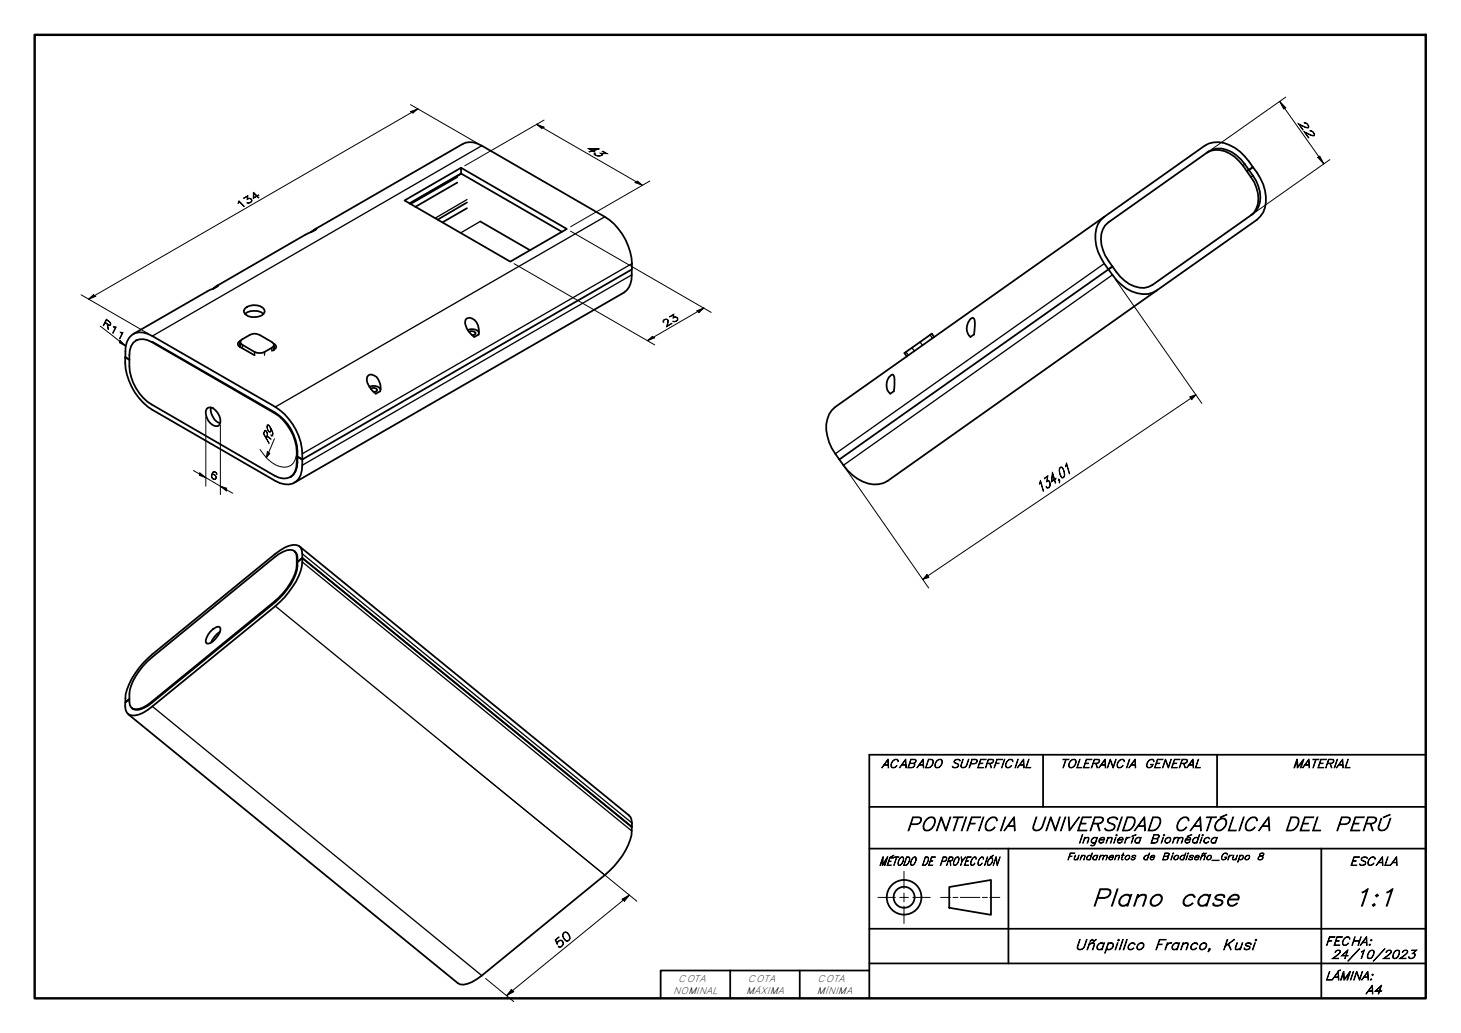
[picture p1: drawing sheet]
<svg xmlns="http://www.w3.org/2000/svg" width="420mm" height="297mm" viewBox="0 0 420 297" stroke-linecap="round" stroke-linejoin="round" font-family="sans-serif">
<!-- layer: Visible Narrow (ISO) -->
<g fill="none" stroke="#000" stroke-width=".38">
<path d="M134.3 57.4l-9.1 5.3M138.6 41.9l-94.8 54.7M358 47.2l-.6 .4M360.3 50.5l-.6 .4M138.1 63.7l-5.6 3.3M173.9 62.3l-94.7 54.7M181.7 79l-94.8 54.8M181.7 75.8l-94.8 54.7M317.6 75.8l-77.4 54.7M319.9 79l-77.3 54.8M43.8 98.2l-.2 .1M69 98.1v1.6"/>
<path d="M69.7 99.2v.9M78.2 100v1M78.9 98.9v1.6M262.3 100l.7 1M264.6 98.3l.7 1M267.5 96.3l.7 1M73.2 101.2v1M76.1 101.2v1M79.2 118.7l-.3 .1M260.5 101.2l.7 1M85.5 129.7l-.2 .1M85.5 133l-.2 .1"/>
<path d="M86.9 159.2l94.8 77.5M78.9 173l.3 .2M79.2 174.3l94.7 77.3M85.3 160.3l.2 .2M85.3 162.5l.2 .2M86.9 161.6l94.8 77.3M43.6 201.8l.2 .2M43.8 203.1l94.8 77.4"/>
</g>
<!-- layer: Visible (ISO) -->
<g fill="none" stroke="#000" stroke-width=".51">
<path d="M117.8 58.5l14.8-8.6 29 16.8M131.5 52.5l-12.1 7M131.5 50.9l-13.5 7.8M132.6 48.2l30.4 17.6-16.3 9.4-30.4-17.6 16.3-9.4v1.7M132.7 50l-14.9 8.5M134.3 59.9l-7 4M134.3 58.2l-8.4 5M347 43.9a6.9 6.9 0 0 1 8 1.2 25.9 25.9 0 0 1 6.3 8.9 6.6 6.6 0 0 1-1.6 7.9M358.6 49.3l.6-.4a11.9 11.9 0 0 0-7.8-6.2l-2.7 .3-1.1 .5-28.8 20.4a6.7 6.7 0 0 0-1.6 8l.6 1.6 2.1 3.1-1.1 .9M359.2 48.9l1.1-.8a13.7 13.7 0 0 0-9.8-7.2l-2.8 .4-1.2 .6-28.9 20.4M89.5 66.7l1.6-1a4.6 4.6 0 0 1-2.5 1.4l-26.2 15.1M90.6 65.9l42.5-24.5a5.4 5.4 0 0 1 5.5 .5l35.3 20.4a17.1 17.1 0 0 1 7.8 15.2l-94.8 54.6a17 17 0 0 0-7.7-15.1l-35.4-20.4a5.4 5.4 0 0 0-6-.2 5.8 5.8 0 0 0-1.7 4.7v1.6"/>
<path d="M138.1 63.7l14.3 8.2M181.7 77.5a7.8 7.8 0 0 1-1.5 6l-.7 .6-94.9 54.7M318.8 77.5l1.1-.9a11.3 11.3 0 0 0 9.2 6.2l2.4-.9 28.8-20.4a6.7 6.7 0 0 0 1.6-7.9l-.6-1.6-2.1-3.1 1.1-.8a13.5 13.5 0 0 1 3.5 11.6l-.5 1.4-1.8 2.1-28.9 20.4M318.8 77.5a14.6 14.6 0 0 0 8.2 6.8 6.3 6.3 0 0 0 5.6-.7M38.3 98.6a4 4 0 0 1 5.3-.3l35.3 20.5a14.7 14.7 0 0 1 6.4 14.3 3.8 3.8 0 0 1-5.1 4.2l-36.6-21a14.5 14.5 0 0 1-6.4-14.3l.1-1.3 .4-1.2zM39.3 97.8l-.2 .1M43.8 98.3l35.4 20.4a14 14 0 0 1 6.3 12.6l1.4 .8M61.3 83l1.4-1a4.6 4.6 0 0 1-2.4 1.4l-22 12.7M69 99.7l4.2 2.5M69.1 99.6l-.1 .1M69.1 98.3v1.5M69.3 97.9a1.03 1.03 0 0 0-.8 1.5l.5 .3"/>
<path d="M69.3 97.9a4.7 4.7 0 0 1 5.4-1.6l3.5 2 .6 .9a4.9 4.9 0 0 1-4.1 2.3l-1.5-.3-3.5-2-.6-.9zM70.4 88.8a4 4 0 0 1 5.6 .2 1.67 1.67 0 0 1-1.6 2 3.8 3.8 0 0 1-4.2-1.1l-.1-.6zM70.5 90.3a4.3 4.3 0 0 1 5.3 0M78.7 98.8l.6 .5 .1 .4-.5 .8M78.8 99.2v1.4M134 91.7a1.75 1.75 0 0 1 2.5 .4 4.6 4.6 0 0 1 1.2 4.1l-1.3 .7-.6-.5a5 5 0 0 1-1.9-4.3zM134.6 94.9a2.45 2.45 0 0 1 3.1 .8M134.9 95.4a1.48 1.48 0 0 1 1.9 .3l-.1 .4-.9 .3M268.7 97l-.7-1.1-7.5 5.3-.4 .3 .7 1M279.1 91.7a.64 .64 0 0 1 1-.1l.3 1.2-.3 3.4-1 .7a3.6 3.6 0 0 1 0-5.2zM332.6 83.6l-77.3 54.7a7.9 7.9 0 0 1-8.7-.6 17.2 17.2 0 0 1-5.2-5.6M36 102.7l1.2 .7-1.1-.7"/>
<path d="M36.1 102.7a16.9 16.9 0 0 0 7.7 15.1l35.4 20.5a4.7 4.7 0 0 0 7.3-1.7l.3-1.4 .1-3.1M59.4 117.6a1.63 1.63 0 0 1 2.6 .4 3.9 3.9 0 0 1 1.1 4.2 1.78 1.78 0 0 1-2.6-.5 4 4 0 0 1-1.1-4.1zM60.6 117.1a4.4 4.4 0 0 0 2.7 4.6M78.8 100.4l.1 .1M78.9 100.5l-.5 .3M105.8 108.1l.2-.2a2.52 2.52 0 0 1 3.2 2l.2 .8-.1 1.8-1.2 .7a6.5 6.5 0 0 1-2.6-4.1zM106.2 111.2a2.55 2.55 0 0 1 3.3 .8M106.6 111.8a1.27 1.27 0 0 1 1.9 .3l-.1 .3-.4 .2-.6 .1M239.2 118l1-1 77.4-54.7a7.8 7.8 0 0 0-2.3 8.4 18.3 18.3 0 0 0 3.5 6.8l-77.4 54.6a14.7 14.7 0 0 1-3.8-10.1l.8-2.9zM255.7 108.4l1-.7a5.4 5.4 0 0 1 .5 3.9l-.2 .9-1 .7a3.5 3.5 0 0 1-.3-4.8zM86.9 132.1l-1.4-.8a6.2 6.2 0 0 1-1.8 5.8l-.3 .1M84.6 158.5l.4 .2"/>
<path d="M84.8 158.5a3 3 0 0 1 .7 3.1l1.4-1.1-1.4 1.1a11.4 11.4 0 0 1-2.8 7.7l-1.1 1.4-2.4 2.5-35.4 28.8a7.3 7.3 0 0 1-5.1 2.1l-.8-.5M86.1 157.1l94.8 77.4a4 4 0 0 1 .8 3.3l-94.8-77.3a3.6 3.6 0 0 0-1-3.5 4.6 4.6 0 0 0-4 .5l-2.7 1.7-35.4 28.9a22.8 22.8 0 0 0-7.7 11.5v2.4l1.1-1-1.2 1a3 3 0 0 0 1.8 3.7 7.9 7.9 0 0 0 6-2.6l35.4-28.8a23.3 23.3 0 0 0 7.6-11.5l.1-2.3 94.8 77.3a14 14 0 0 1-3.9 9.8l-1.2 1.5-2.7 2.5-35.3 28.9a9 9 0 0 1-6.3 2.6l-.7-.4-94.8-77.4M42.4 190.2l36.5-29.9a7.1 7.1 0 0 1 5.4-2.1l.5 .5a7.8 7.8 0 0 1 0 6.3 19.7 19.7 0 0 1-5.9 8l-35.3 28.8a6.5 6.5 0 0 1-5.3 2l-.6-.4a7.9 7.9 0 0 1 0-6.2 19.2 19.2 0 0 1 4.7-7zM60.5 181.6a3.1 3.1 0 0 1 2.6-1.3 2.08 2.08 0 0 1-.5 2.6 3.9 3.9 0 0 1-3.2 2.1 2.15 2.15 0 0 1 .5-2.6zM63.2 181.7a6.9 6.9 0 0 0-2.5 3.1M181.7 237.8h.1"/>
</g>
<!-- layer: Border (ISO) -->
<path d="M10 10h400v277.1h-400z" fill="none" stroke="#000" stroke-width=".7"/>
<!-- layer: Title (ISO) -->
<g fill="none" stroke="#000" stroke-width=".51">
<path d="M300 217v15M350 217v15M410 217h-160v70.1M250 232h160M250 244h160M273 255.1l12-2.1v10.1l-12-2.1zM290 244v33M380 244v43.1M210 279.1v8M230 279.1v8M250 279.1h-60v8M250 277h160"/>
<path d="M250 267.1h160"/>
<circle cx="260" cy="258" r="5"/>
<circle cx="260" cy="258" r="3"/>
</g>
<path d="M252.5 258h5M258.8 258h2.4M260 250.6v4.9M260 256.8v2.5M262.5 258h5M270.5 258h2.8M274.1 258h1.4M276.2 258h5.6M282.5 258h1.5M284.7 258h2.8M260 260.5v5" fill="none" stroke="#000" stroke-width=".29"/>
<!-- layer: Dimension (ISO) -->
<g fill="none" stroke="#000" stroke-width=".29">
<path d="M118 32.1l2.2-.8-1.5 1.2zM118 30.1l19.5 11.2M120.2 31.3l-94.7 54.7M154.3 35.7l2.2 .9-.7 .3zM154.3 35.7l30.4 17.6M156.5 34.5l-22.8 13.2M368 29.1l1.8 1.9-.6 .4zM368 29.1l12.7 18M369.8 27.9l-21.3 15M182.6 52.5l.7-.4 1.4 1.2zM186.9 52.1l-22.8 13.1M379 45.3l.5-.4 1.2 2.2z"/>
<path d="M382.5 45.9l-21.3 15M147.8 75.8l40.5 23.4M164.1 66.5l40.4 23.3M23.3 84.8l19.4 11.2M25.5 86l1.4-1.2 .7 .4zM28.8 93.8l7.4 5.8M34.5 97.8l1.7 1.8-1.8-1.1zM186.2 98l1.4-1.2 .7 .3zM200.3 89.4l2.1-.8-1.4 1.2zM202.4 88.6l-16.2 9.4M320.7 80.3l24.9 35.7M59.2 119.9v19.9"/>
<path d="M342.1 114.1l1.8-.6-1.2 1.4zM343.9 113.5l-78.5 53.1M55.6 135.3l11.3 6.5M57.4 135.9l1.8 1.4-1.8-.6zM63.4 139.8l1.8 .6v.8zM63.4 122.3v19.9M74.8 129.3a9.5 9.5 0 0 0 6.9 5.1 3.4 3.4 0 0 0 3.5-3.4M76.9 129.8l.7 .6-1 1.2zM78.9 126.2l-2.3 5.4M242.3 133.4l24.8 35.7M266.6 165.2l.5 .8-1.7 .6zM127.6 213.9l55.5 45.2"/>
<path d="M178.9 258.6l2.1-1.2-1.4 1.7zM181 257.4l-35.3 28.9M139.6 281.4l8.2 6.6M147.1 284.5l.7 .7-2.1 1.1z"/>
</g>
<g fill="#000">
<path d="M118 32.1l2.2-.8-1.5 1.2zM154.3 35.7l2.2 .9-.7 .3zM368 29.1l1.8 1.9-.6 .4zM182.6 52.5l.7-.4 1.4 1.2zM379 45.3l.5-.4 1.2 2.2zM25.5 86l1.4-1.2 .7 .4zM34.5 97.8l1.7 1.8-1.8-1.1zM186.2 98l1.4-1.2 .7 .3zM200.3 89.4l2.1-.8-1.4 1.2zM342.1 114.1l1.8-.6-1.2 1.4zM57.4 135.9l1.8 1.4-1.8-.6zM76.9 129.8l.7 .6-1 1.2z"/>
<path d="M63.4 139.8l1.8 .6v.8zM266.6 165.2l.5 .8-1.7 .6zM178.9 258.6l2.1-1.2-1.4 1.7zM147.1 284.5l.7 .7-2.1 1.1z"/>
</g>
<g font-size="7">
<text x="313.8" y="260.5">Plano</text>
<text x="339.2" y="260.5">case</text>
<text x="389.1" y="260.5">1:1</text>
</g>
<g font-size="5.6">
<text x="260.5" y="238.9">PONTIFICIA UNIVERSIDAD CATÓLICA</text>
<text x="369.3" y="238.9">DEL PERÚ</text>
</g>
<text font-size="4.4" x="77.2" y="127.8" transform="rotate(-67 77.2 127.8)">R9</text>
<g font-size="4.2">
<text x="299.1" y="141.8" transform="rotate(-34 299.1 141.8)">134,01</text>
<text x="309" y="273.1">Uñapillco Franco, Kusi</text>
</g>
<text font-size="3.8" x="168.2" y="42.9" transform="rotate(30 168.2 42.9)">43</text>
<text font-size="3.6" x="160.6" y="272.9" transform="rotate(-39 160.6 272.9)">50</text>
<g font-size="3.5">
<text x="253.5" y="220.8">ACABADO</text>
<text x="273.3" y="220.8">SUPERFICIAL</text>
<text x="304.8" y="220.8">TOLERANCIA</text>
<text x="329.1" y="220.8">GENERAL</text>
<text x="371.7" y="220.8">MATERIAL</text>
<text x="310" y="242.4">Ingeniería</text>
<text x="330.6" y="242.4">Biomédica</text>
<text x="252.8" y="248.8">MÉTODO DE PROYECCIÓN</text>
<text x="388.1" y="248.8">ESCALA</text>
<text x="381.1" y="271.8">FECHA:</text>
<text x="382.9" y="275.6">24/10/2023</text>
<text x="381.1" y="281.8">LÁMINA:</text>
<text x="392.7" y="285.8">A4</text>
</g>
<g font-size="2.9">
<text x="373.3" y="35.4" transform="rotate(55 373.3 35.4)">2</text>
<text x="374.9" y="37.6" transform="rotate(55 374.9 37.6)">2</text>
<text x="69.1" y="60" transform="rotate(-30 69.1 60)">134</text>
<text x="191.5" y="94" transform="rotate(-30 191.5 94)">23</text>
<text x="60.3" y="137.1" transform="rotate(30 60.3 137.1)">6</text>
</g>
<g font-size="2.8">
<text x="306.8" y="247.3">Fundamentos de Biodiseño_Grupo</text>
<text x="361.4" y="247.3">8</text>
<text x="193.6" y="285.9">NOMINAL</text>
<text x="195.1" y="282.2">COTA</text>
<text x="214.6" y="285.9">MÁXIMA</text>
<text x="215.1" y="282.2">COTA</text>
<text x="234.9" y="285.9">MÍNIMA</text>
<text x="235.1" y="282.2">COTA</text>
</g>
<g font-size="2.7">
<text x="29.3" y="93.3" transform="rotate(38 29.3 93.3)">R 1</text>
<text x="33.3" y="96.5" transform="rotate(38 33.3 96.5)">1</text>
</g>
</svg>
